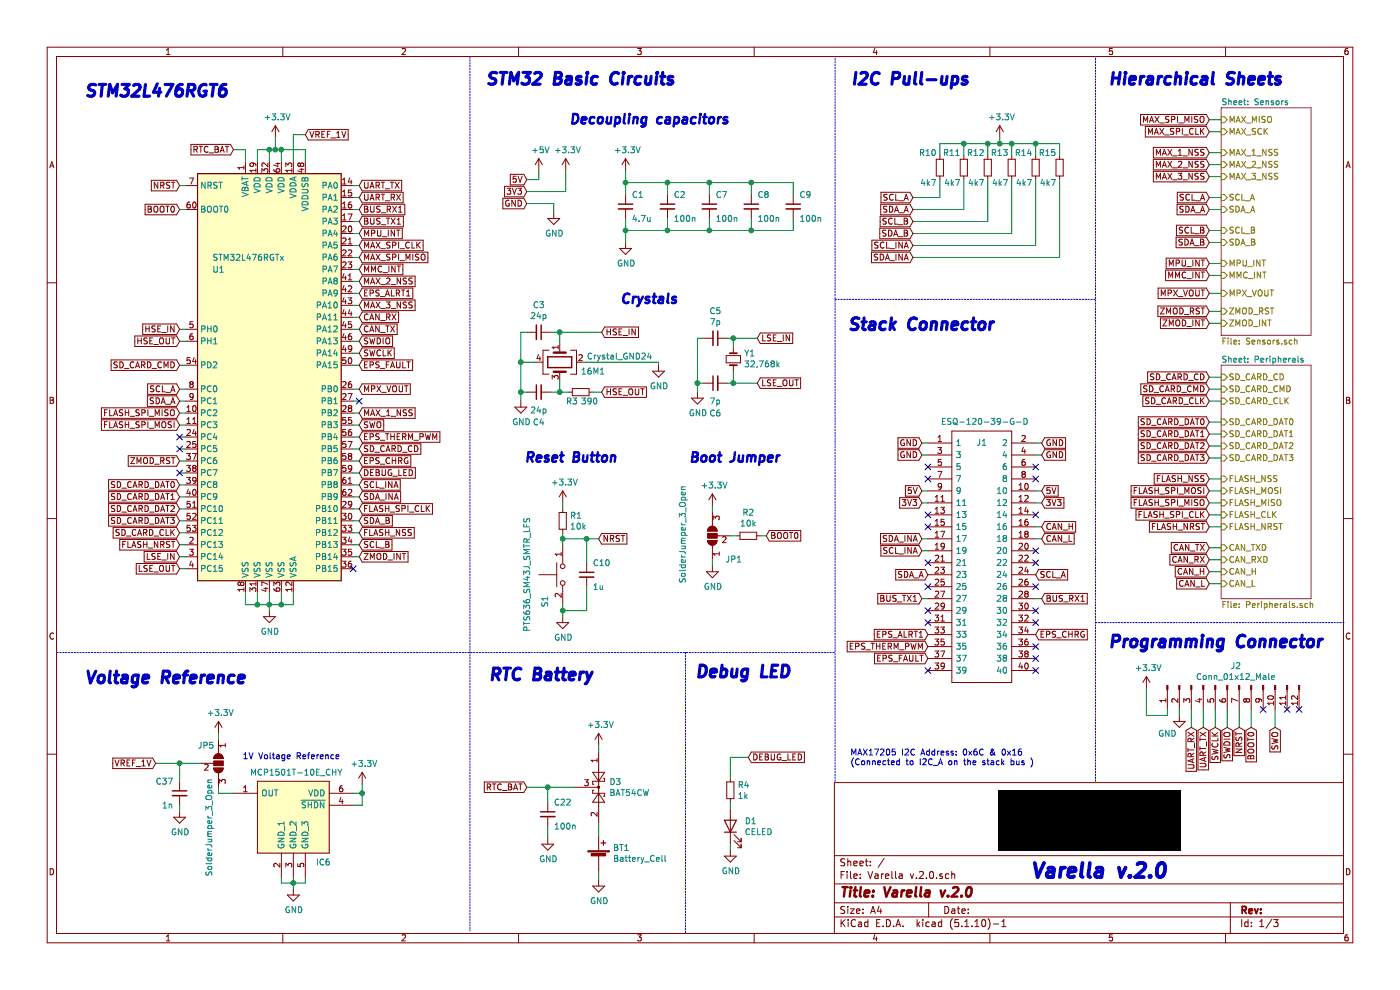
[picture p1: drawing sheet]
EESchema Schematic File Version 4
EELAYER 30 0
EELAYER END
$Descr A4 11693 8268
encoding utf-8
Sheet 1 3
Title "Varella v.2.0"
Date ""
Rev ""
Comp ""
Comment1 ""
Comment2 ""
Comment3 ""
Comment4 ""
$EndDescr
Text GLabel 8700 3700 2    50   Input ~ 0
GND
Text GLabel 8700 3800 2    50   Input ~ 0
GND
Text GLabel 8700 5000 2    50   Input ~ 0
BUS_RX1
Text GLabel 8700 4500 2    50   Input ~ 0
CAN_L
Text GLabel 8700 4400 2    50   Input ~ 0
CAN_H
Text GLabel 8700 4200 2    50   Input ~ 0
3V3
Text GLabel 8700 4100 2    50   Input ~ 0
5V
Wire Wire Line
	8650 3700 8700 3700
Wire Wire Line
	8650 3800 8700 3800
Wire Wire Line
	8650 4100 8700 4100
Wire Wire Line
	8650 4200 8700 4200
Wire Wire Line
	8650 4400 8700 4400
Wire Wire Line
	8650 4500 8700 4500
Wire Wire Line
	8650 5000 8700 5000
$Comp
L archive:MCU_ST_STM32L4_STM32L476RGTx U1
U 1 1
P 2250 3150
F 0 "U1" H 1825 4050 50  0000 C CNN
F 1 "STM32L476RGTx" H 2075 4150 50  0000 C CNN
F 2 "Package_QFP:LQFP-64_10x10mm_P0.5mm" H 1650 1450 50  0001 R CNN
F 3 "http://www.st.com/st-web-ui/static/active/en/resource/technical/document/datasheet/DM00108832.pdf" H 2250 3150 50  0001 C CNN
	1    2250 3150
	1    0    0    -1  
$EndComp
$Comp
L archive:power_+3.3V #PWR0101
U 1 1
P 2300 1150
F 0 "#PWR0101" H 2300 1000 50  0001 C CNN
F 1 "+3.3V" H 2315 1323 50  0000 C CNN
F 2 "" H 2300 1150 50  0001 C CNN
F 3 "" H 2300 1150 50  0001 C CNN
	1    2300 1150
	1    0    0    -1  
$EndComp
$Comp
L archive:power_GND #PWR0102
U 1 1
P 2250 5100
F 0 "#PWR0102" H 2250 4850 50  0001 C CNN
F 1 "GND" H 2255 4927 50  0000 C CNN
F 2 "" H 2250 5100 50  0001 C CNN
F 3 "" H 2250 5100 50  0001 C CNN
	1    2250 5100
	1    0    0    -1  
$EndComp
Wire Wire Line
	2250 5100 2250 5050
Wire Wire Line
	2150 4950 2150 5050
Wire Wire Line
	2150 5050 2250 5050
Connection ~ 2250 5050
Wire Wire Line
	2250 5050 2250 4950
Wire Wire Line
	2250 5050 2350 5050
Wire Wire Line
	2350 5050 2350 4950
Wire Wire Line
	2350 5050 2450 5050
Wire Wire Line
	2450 5050 2450 4950
Connection ~ 2350 5050
Wire Wire Line
	2150 5050 2050 5050
Wire Wire Line
	2050 5050 2050 4950
Connection ~ 2150 5050
$Comp
L archive:Device_C_Small C2
U 1 1
P 5575 1725
F 0 "C2" H 5625 1825 50  0000 L CNN
F 1 "100n" H 5625 1625 50  0000 L CNN
F 2 "Capacitor_SMD:C_0805_2012Metric" H 5575 1725 50  0001 C CNN
F 3 "~" H 5575 1725 50  0001 C CNN
	1    5575 1725
	1    0    0    -1  
$EndComp
$Comp
L archive:Device_C_Small C7
U 1 1
P 5925 1725
F 0 "C7" H 5975 1825 50  0000 L CNN
F 1 "100n" H 5975 1625 50  0000 L CNN
F 2 "Capacitor_SMD:C_0805_2012Metric" H 5925 1725 50  0001 C CNN
F 3 "~" H 5925 1725 50  0001 C CNN
	1    5925 1725
	1    0    0    -1  
$EndComp
$Comp
L archive:Device_C_Small C8
U 1 1
P 6275 1725
F 0 "C8" H 6325 1825 50  0000 L CNN
F 1 "100n" H 6325 1625 50  0000 L CNN
F 2 "Capacitor_SMD:C_0603_1608Metric" H 6275 1725 50  0001 C CNN
F 3 "~" H 6275 1725 50  0001 C CNN
	1    6275 1725
	1    0    0    -1  
$EndComp
$Comp
L archive:Device_C_Small C9
U 1 1
P 6625 1725
F 0 "C9" H 6675 1825 50  0000 L CNN
F 1 "100n" H 6675 1625 50  0000 L CNN
F 2 "Capacitor_SMD:C_0603_1608Metric" H 6625 1725 50  0001 C CNN
F 3 "~" H 6625 1725 50  0001 C CNN
	1    6625 1725
	1    0    0    -1  
$EndComp
$Comp
L archive:Device_C_Small C1
U 1 1
P 5225 1725
F 0 "C1" H 5275 1825 50  0000 L CNN
F 1 "4.7u" H 5275 1625 50  0000 L CNN
F 2 "Capacitor_SMD:C_0805_2012Metric" H 5225 1725 50  0001 C CNN
F 3 "~" H 5225 1725 50  0001 C CNN
	1    5225 1725
	1    0    0    -1  
$EndComp
Wire Wire Line
	5225 1625 5225 1525
Wire Wire Line
	5225 1525 5575 1525
Wire Wire Line
	6625 1525 6625 1625
Wire Wire Line
	6275 1625 6275 1525
Connection ~ 6275 1525
Wire Wire Line
	6275 1525 6625 1525
Wire Wire Line
	5925 1625 5925 1525
Connection ~ 5925 1525
Wire Wire Line
	5925 1525 6275 1525
Wire Wire Line
	5575 1625 5575 1525
Connection ~ 5575 1525
Wire Wire Line
	5575 1525 5925 1525
Wire Wire Line
	5225 1825 5225 1925
Wire Wire Line
	5225 1925 5575 1925
Wire Wire Line
	6625 1925 6625 1825
Wire Wire Line
	6275 1825 6275 1925
Connection ~ 6275 1925
Wire Wire Line
	6275 1925 6625 1925
Wire Wire Line
	5925 1825 5925 1925
Connection ~ 5925 1925
Wire Wire Line
	5925 1925 6275 1925
Wire Wire Line
	5575 1825 5575 1925
Connection ~ 5575 1925
Wire Wire Line
	5575 1925 5925 1925
$Comp
L archive:power_+3.3V #PWR0103
U 1 1
P 5225 1425
F 0 "#PWR0103" H 5225 1275 50  0001 C CNN
F 1 "+3.3V" H 5240 1598 50  0000 C CNN
F 2 "" H 5225 1425 50  0001 C CNN
F 3 "" H 5225 1425 50  0001 C CNN
	1    5225 1425
	1    0    0    -1  
$EndComp
Wire Wire Line
	5225 1425 5225 1525
Connection ~ 5225 1525
$Comp
L archive:power_GND #PWR0104
U 1 1
P 5225 2025
F 0 "#PWR0104" H 5225 1775 50  0001 C CNN
F 1 "GND" H 5230 1852 50  0000 C CNN
F 2 "" H 5225 2025 50  0001 C CNN
F 3 "" H 5225 2025 50  0001 C CNN
	1    5225 2025
	1    0    0    -1  
$EndComp
Wire Wire Line
	5225 2025 5225 1925
Connection ~ 5225 1925
$Comp
L archive:Device_R_Small R2
U 1 1
P 6250 4475
F 0 "R2" V 6054 4475 50  0000 C CNN
F 1 "10k" V 6145 4475 50  0000 C CNN
F 2 "Resistor_SMD:R_0805_2012Metric" H 6250 4475 50  0001 C CNN
F 3 "~" H 6250 4475 50  0001 C CNN
	1    6250 4475
	0    1    1    0   
$EndComp
Text GLabel 1500 1750 0    50   Input ~ 0
BOOT0
Wire Wire Line
	1500 1750 1550 1750
Text GLabel 6400 4475 2    50   Input ~ 0
BOOT0
Wire Wire Line
	6400 4475 6350 4475
$Comp
L archive:Jumper_SolderJumper_3_Open JP1
U 1 1
P 5950 4475
F 0 "JP1" V 5750 4225 50  0000 L CNN
F 1 "SolderJumper_3_Open" H 5550 4725 50  0000 L CNN
F 2 "Jumper:SolderJumper-3_P1.3mm_Open_RoundedPad1.0x1.5mm_NumberLabels" H 5950 4475 50  0001 C CNN
F 3 "~" H 5950 4475 50  0001 C CNN
	1    5950 4475
	0    -1   -1   0   
$EndComp
Wire Wire Line
	6100 4475 6150 4475
$Comp
L archive:power_+3.3V #PWR0105
U 1 1
P 5950 4225
F 0 "#PWR0105" H 5950 4075 50  0001 C CNN
F 1 "+3.3V" H 5965 4398 50  0000 C CNN
F 2 "" H 5950 4225 50  0001 C CNN
F 3 "" H 5950 4225 50  0001 C CNN
	1    5950 4225
	1    0    0    -1  
$EndComp
Wire Wire Line
	5950 4225 5950 4275
$Comp
L archive:power_GND #PWR0106
U 1 1
P 5950 4725
F 0 "#PWR0106" H 5950 4475 50  0001 C CNN
F 1 "GND" H 5955 4552 50  0000 C CNN
F 2 "" H 5950 4725 50  0001 C CNN
F 3 "" H 5950 4725 50  0001 C CNN
	1    5950 4725
	1    0    0    -1  
$EndComp
Wire Wire Line
	5950 4725 5950 4675
$Comp
L archive:Device_Crystal_GND24 16M1
U 1 1
P 4675 3025
F 0 "16M1" V 4750 3200 50  0000 L CNN
F 1 "Crystal_GND24" V 4625 3250 50  0000 L CNN
F 2 "Zenith_Homemade_Components:Crystal_SMD_5032-4Pin_5.0x3.2mm_Hand_Soldering" H 4675 3025 50  0001 C CNN
F 3 "~" H 4675 3025 50  0001 C CNN
	1    4675 3025
	0    1    1    0   
$EndComp
$Comp
L archive:power_GND #PWR0107
U 1 1
P 5500 3050
F 0 "#PWR0107" H 5500 2800 50  0001 C CNN
F 1 "GND" H 5505 2877 50  0000 C CNN
F 2 "" H 5500 3050 50  0001 C CNN
F 3 "" H 5500 3050 50  0001 C CNN
	1    5500 3050
	1    0    0    -1  
$EndComp
$Comp
L archive:power_GND #PWR0108
U 1 1
P 4350 3350
F 0 "#PWR0108" H 4350 3100 50  0001 C CNN
F 1 "GND" H 4355 3177 50  0000 C CNN
F 2 "" H 4350 3350 50  0001 C CNN
F 3 "" H 4350 3350 50  0001 C CNN
	1    4350 3350
	1    0    0    -1  
$EndComp
Wire Wire Line
	4350 3350 4350 3275
Wire Wire Line
	4350 3025 4475 3025
Wire Wire Line
	4875 3025 5500 3025
Wire Wire Line
	5500 3025 5500 3050
$Comp
L archive:Device_C_Small C3
U 1 1
P 4500 2775
F 0 "C3" V 4271 2775 50  0000 C CNN
F 1 "24p" V 4362 2775 50  0000 C CNN
F 2 "Capacitor_SMD:C_0805_2012Metric" H 4500 2775 50  0001 C CNN
F 3 "~" H 4500 2775 50  0001 C CNN
	1    4500 2775
	0    1    1    0   
$EndComp
Wire Wire Line
	4400 2775 4350 2775
Wire Wire Line
	4350 2775 4350 3025
Connection ~ 4350 3025
Wire Wire Line
	4600 2775 4675 2775
Wire Wire Line
	4675 2775 4675 2875
$Comp
L archive:Device_C_Small C4
U 1 1
P 4500 3275
F 0 "C4" V 4750 3275 50  0000 C CNN
F 1 "24p" V 4650 3275 50  0000 C CNN
F 2 "Capacitor_SMD:C_0805_2012Metric" H 4500 3275 50  0001 C CNN
F 3 "~" H 4500 3275 50  0001 C CNN
	1    4500 3275
	0    -1   1    0   
$EndComp
Wire Wire Line
	4400 3275 4350 3275
Connection ~ 4350 3275
Wire Wire Line
	4350 3275 4350 3025
Wire Wire Line
	4600 3275 4675 3275
Wire Wire Line
	4675 3275 4675 3175
Text GLabel 5025 2775 2    50   Input ~ 0
HSE_IN
Wire Wire Line
	5025 2775 4675 2775
Connection ~ 4675 2775
Text GLabel 5025 3275 2    50   Input ~ 0
HSE_OUT
Text GLabel 1500 2750 0    50   Input ~ 0
HSE_IN
Text GLabel 1500 2850 0    50   Input ~ 0
HSE_OUT
Wire Wire Line
	1500 2750 1550 2750
Wire Wire Line
	1550 2850 1500 2850
$Comp
L archive:power_GND #PWR0110
U 1 1
P 5825 3275
F 0 "#PWR0110" H 5825 3025 50  0001 C CNN
F 1 "GND" H 5830 3102 50  0000 C CNN
F 2 "" H 5825 3275 50  0001 C CNN
F 3 "" H 5825 3275 50  0001 C CNN
	1    5825 3275
	1    0    0    -1  
$EndComp
Wire Wire Line
	5825 3275 5825 3200
$Comp
L archive:Device_C_Small C5
U 1 1
P 5975 2825
F 0 "C5" V 5746 2825 50  0000 C CNN
F 1 "7p" V 5837 2825 50  0000 C CNN
F 2 "Capacitor_SMD:C_0805_2012Metric" H 5975 2825 50  0001 C CNN
F 3 "~" H 5975 2825 50  0001 C CNN
	1    5975 2825
	0    1    1    0   
$EndComp
$Comp
L archive:Device_C_Small C6
U 1 1
P 5975 3200
F 0 "C6" V 6225 3200 50  0000 C CNN
F 1 "7p" V 6125 3200 50  0000 C CNN
F 2 "Capacitor_SMD:C_0805_2012Metric" H 5975 3200 50  0001 C CNN
F 3 "~" H 5975 3200 50  0001 C CNN
	1    5975 3200
	0    -1   1    0   
$EndComp
Wire Wire Line
	5875 3200 5825 3200
Connection ~ 5825 3200
Text GLabel 6325 2825 2    50   Input ~ 0
LSE_IN
Text GLabel 6325 3200 2    50   Input ~ 0
LSE_OUT
Text GLabel 1500 4650 0    50   Input ~ 0
LSE_IN
Text GLabel 1500 4750 0    50   Input ~ 0
LSE_OUT
Wire Wire Line
	1500 4750 1550 4750
Wire Wire Line
	1550 4650 1500 4650
$Comp
L archive:power_+3.3V #PWR0111
U 1 1
P 9575 5750
F 0 "#PWR0111" H 9575 5600 50  0001 C CNN
F 1 "+3.3V" H 9590 5923 50  0000 C CNN
F 2 "" H 9575 5750 50  0001 C CNN
F 3 "" H 9575 5750 50  0001 C CNN
	1    9575 5750
	1    0    0    -1  
$EndComp
Wire Wire Line
	9575 5750 9575 5975
Wire Wire Line
	9575 5975 9750 5975
Wire Wire Line
	9750 5975 9750 5925
$Comp
L archive:power_GND #PWR0112
U 1 1
P 9850 5975
F 0 "#PWR0112" H 9850 5725 50  0001 C CNN
F 1 "GND" H 9750 5825 50  0000 C CNN
F 2 "" H 9850 5975 50  0001 C CNN
F 3 "" H 9850 5975 50  0001 C CNN
	1    9850 5975
	1    0    0    -1  
$EndComp
Wire Wire Line
	9850 5975 9850 5925
Text GLabel 9950 6075 3    50   Input ~ 0
UART_RX
Wire Wire Line
	9950 6075 9950 5925
Text GLabel 10050 6075 3    50   Input ~ 0
UART_TX
Text GLabel 10150 6075 3    50   Input ~ 0
SWCLK
Text GLabel 10250 6075 3    50   Input ~ 0
SWDIO
Wire Wire Line
	10050 6075 10050 5925
Text GLabel 10350 6075 3    50   Input ~ 0
NRST
Text GLabel 10450 6075 3    50   Input ~ 0
BOOT0
Wire Wire Line
	10150 6075 10150 5925
Wire Wire Line
	10250 5925 10250 6075
Wire Wire Line
	10350 6075 10350 5925
Wire Wire Line
	10450 5925 10450 6075
Text GLabel 10650 6075 3    50   Input ~ 0
SWO
Wire Wire Line
	10650 6075 10650 5925
$Comp
L archive:power_GND #PWR0113
U 1 1
P 4700 5150
F 0 "#PWR0113" H 4700 4900 50  0001 C CNN
F 1 "GND" H 4705 4977 50  0000 C CNN
F 2 "" H 4700 5150 50  0001 C CNN
F 3 "" H 4700 5150 50  0001 C CNN
	1    4700 5150
	1    0    0    -1  
$EndComp
$Comp
L archive:Device_R_Small R1
U 1 1
P 4700 4350
F 0 "R1" H 4759 4396 50  0000 L CNN
F 1 "10k" H 4759 4305 50  0000 L CNN
F 2 "Resistor_SMD:R_0805_2012Metric" H 4700 4350 50  0001 C CNN
F 3 "~" H 4700 4350 50  0001 C CNN
	1    4700 4350
	1    0    0    -1  
$EndComp
$Comp
L archive:power_+3.3V #PWR0114
U 1 1
P 4700 4200
F 0 "#PWR0114" H 4700 4050 50  0001 C CNN
F 1 "+3.3V" H 4715 4373 50  0000 C CNN
F 2 "" H 4700 4200 50  0001 C CNN
F 3 "" H 4700 4200 50  0001 C CNN
	1    4700 4200
	1    0    0    -1  
$EndComp
Wire Wire Line
	4700 4200 4700 4250
Wire Wire Line
	4700 4450 4700 4500
$Comp
L archive:Device_C_Small C10
U 1 1
P 4900 4800
F 0 "C10" H 4950 4900 50  0000 L CNN
F 1 "1u" H 4950 4700 50  0000 L CNN
F 2 "Capacitor_SMD:C_0805_2012Metric" H 4900 4800 50  0001 C CNN
F 3 "~" H 4900 4800 50  0001 C CNN
	1    4900 4800
	1    0    0    -1  
$EndComp
Wire Wire Line
	4900 4700 4900 4500
Wire Wire Line
	4900 4500 4700 4500
Connection ~ 4700 4500
Wire Wire Line
	4700 4500 4700 4550
Wire Wire Line
	4900 4900 4900 5100
Text GLabel 1500 1550 0    50   Input ~ 0
NRST
Wire Wire Line
	1500 1550 1550 1550
Text GLabel 5000 4500 2    50   Input ~ 0
NRST
Wire Wire Line
	5000 4500 4900 4500
Connection ~ 4900 4500
Wire Wire Line
	4900 5100 4700 5100
Wire Wire Line
	4700 5100 4700 5150
Wire Wire Line
	1500 3450 1550 3450
Wire Wire Line
	1550 3550 1500 3550
Wire Wire Line
	3000 4250 2950 4250
Text GLabel 1500 3450 0    50   Input ~ 0
FLASH_SPI_MISO
Wire Wire Line
	3000 2150 2950 2150
Text GLabel 1500 3550 0    50   Input ~ 0
FLASH_SPI_MOSI
Wire Wire Line
	3000 2250 2950 2250
Text GLabel 3000 4250 2    50   Input ~ 0
FLASH_SPI_CLK
Wire Wire Line
	3000 2050 2950 2050
Wire Wire Line
	3000 1950 2950 1950
Text GLabel 3000 2750 2    50   Input ~ 0
CAN_TX
Text GLabel 3000 2650 2    50   Input ~ 0
CAN_RX
Wire Wire Line
	3000 2650 2950 2650
Wire Wire Line
	2950 2750 3000 2750
Text GLabel 10100 3150 0    50   Input ~ 0
SD_CARD_CD
Text GLabel 10100 3250 0    50   Input ~ 0
SD_CARD_CMD
Text GLabel 10100 3350 0    50   Input ~ 0
SD_CARD_CLK
Text GLabel 10100 3525 0    50   Input ~ 0
SD_CARD_DAT0
Text GLabel 10100 3625 0    50   Input ~ 0
SD_CARD_DAT1
Text GLabel 10100 3725 0    50   Input ~ 0
SD_CARD_DAT2
Text GLabel 10100 3825 0    50   Input ~ 0
SD_CARD_DAT3
Wire Wire Line
	10200 3150 10100 3150
Wire Wire Line
	10200 3250 10100 3250
Wire Wire Line
	10200 3525 10100 3525
Wire Wire Line
	10200 3350 10100 3350
Wire Wire Line
	10200 3625 10100 3625
Wire Wire Line
	10200 3725 10100 3725
Wire Wire Line
	10200 3825 10100 3825
Text GLabel 1500 4050 0    50   Input ~ 0
SD_CARD_DAT0
Text GLabel 1500 4150 0    50   Input ~ 0
SD_CARD_DAT1
Text GLabel 1500 4250 0    50   Input ~ 0
SD_CARD_DAT2
Text GLabel 1500 4350 0    50   Input ~ 0
SD_CARD_DAT3
Wire Wire Line
	1500 4050 1550 4050
Wire Wire Line
	1500 4150 1550 4150
Wire Wire Line
	1500 4250 1550 4250
Wire Wire Line
	1500 4350 1550 4350
Text GLabel 1500 3050 0    50   Input ~ 0
SD_CARD_CMD
Text GLabel 1500 4450 0    50   Input ~ 0
SD_CARD_CLK
Wire Wire Line
	1500 4450 1550 4450
Wire Wire Line
	1500 3050 1550 3050
$Comp
L archive:Device_LED D1
U 1 1
P 6100 6900
F 0 "D1" V 6139 6782 50  0000 R CNN
F 1 "CELED" V 6048 6782 50  0000 R CNN
F 2 "LED_SMD:LED_0805_2012Metric" H 6100 6900 50  0001 C CNN
F 3 "~" H 6100 6900 50  0001 C CNN
	1    6100 6900
	0    -1   -1   0   
$EndComp
$Comp
L archive:power_GND #PWR0109
U 1 1
P 6100 7100
F 0 "#PWR0109" H 6100 6850 50  0001 C CNN
F 1 "GND" H 6105 6927 50  0000 C CNN
F 2 "" H 6100 7100 50  0001 C CNN
F 3 "" H 6100 7100 50  0001 C CNN
	1    6100 7100
	1    0    0    -1  
$EndComp
Wire Wire Line
	6100 7050 6100 7100
$Comp
L archive:Device_R_Small R4
U 1 1
P 6100 6600
F 0 "R4" H 6159 6646 50  0000 L CNN
F 1 "1k" H 6159 6555 50  0000 L CNN
F 2 "Resistor_SMD:R_0805_2012Metric" H 6100 6600 50  0001 C CNN
F 3 "~" H 6100 6600 50  0001 C CNN
	1    6100 6600
	1    0    0    -1  
$EndComp
Wire Wire Line
	6100 6700 6100 6750
Text GLabel 6250 6325 2    50   Input ~ 0
DEBUG_LED
Wire Wire Line
	3000 1850 2950 1850
Wire Wire Line
	3000 1750 2950 1750
Wire Wire Line
	1500 3750 1550 3750
Wire Wire Line
	1500 3650 1550 3650
Text GLabel 3000 1850 2    50   Input ~ 0
BUS_TX1
Text GLabel 3000 1750 2    50   Input ~ 0
BUS_RX1
Wire Wire Line
	3000 2450 2950 2450
Wire Wire Line
	2950 2550 3000 2550
Wire Wire Line
	2050 1250 2050 1350
Wire Wire Line
	2150 1350 2150 1250
Wire Wire Line
	2150 1250 2250 1250
Connection ~ 2250 1250
Wire Wire Line
	2250 1250 2250 1350
Wire Wire Line
	2350 1250 2350 1350
Connection ~ 2350 1250
Wire Wire Line
	2550 1250 2550 1350
Wire Wire Line
	2250 1250 2300 1250
Wire Wire Line
	2300 1150 2300 1250
Connection ~ 2300 1250
Wire Wire Line
	2300 1250 2350 1250
Text GLabel 4400 1600 0    50   Input ~ 0
3V3
Text GLabel 4400 1500 0    50   Input ~ 0
5V
Text GLabel 4400 1700 0    50   Input ~ 0
GND
$Comp
L archive:power_+5V #PWR0116
U 1 1
P 4500 1425
F 0 "#PWR0116" H 4500 1275 50  0001 C CNN
F 1 "+5V" H 4515 1598 50  0000 C CNN
F 2 "" H 4500 1425 50  0001 C CNN
F 3 "" H 4500 1425 50  0001 C CNN
	1    4500 1425
	1    0    0    -1  
$EndComp
$Comp
L archive:power_+3.3V #PWR0117
U 1 1
P 4725 1425
F 0 "#PWR0117" H 4725 1275 50  0001 C CNN
F 1 "+3.3V" H 4740 1598 50  0000 C CNN
F 2 "" H 4725 1425 50  0001 C CNN
F 3 "" H 4725 1425 50  0001 C CNN
	1    4725 1425
	1    0    0    -1  
$EndComp
$Comp
L archive:power_GND #PWR0118
U 1 1
P 4625 1775
F 0 "#PWR0118" H 4625 1525 50  0001 C CNN
F 1 "GND" H 4630 1602 50  0000 C CNN
F 2 "" H 4625 1775 50  0001 C CNN
F 3 "" H 4625 1775 50  0001 C CNN
	1    4625 1775
	1    0    0    -1  
$EndComp
Wire Wire Line
	4625 1775 4625 1700
Wire Wire Line
	4625 1700 4400 1700
Wire Wire Line
	4400 1500 4500 1500
Wire Wire Line
	4500 1500 4500 1425
Wire Wire Line
	4400 1600 4725 1600
Wire Wire Line
	4725 1600 4725 1425
Wire Wire Line
	3000 1550 2950 1550
Wire Wire Line
	2950 1650 3000 1650
Wire Wire Line
	10100 4100 10200 4100
Wire Wire Line
	10100 4200 10200 4200
Wire Wire Line
	10100 4300 10200 4300
Text GLabel 10100 4000 0    50   Input ~ 0
FLASH_NSS
Wire Wire Line
	10100 4000 10200 4000
Text GLabel 10100 4400 0    50   Input ~ 0
FLASH_NRST
Wire Wire Line
	10200 4400 10100 4400
Text GLabel 3000 2950 2    50   Input ~ 0
SWCLK
Wire Wire Line
	3000 2950 2950 2950
Text GLabel 3000 2850 2    50   Input ~ 0
SWDIO
Wire Wire Line
	3000 2850 2950 2850
Text GLabel 3000 3750 2    50   Input ~ 0
SD_CARD_CD
Text GLabel 3000 4450 2    50   Input ~ 0
FLASH_NSS
Text GLabel 1500 4550 0    50   Input ~ 0
FLASH_NRST
Wire Wire Line
	3000 4450 2950 4450
Wire Wire Line
	3000 4350 2950 4350
Wire Wire Line
	2950 3750 3000 3750
Wire Wire Line
	2950 3850 3000 3850
Wire Wire Line
	2950 3950 3000 3950
Wire Wire Line
	2950 4050 3000 4050
Wire Wire Line
	2950 4150 3000 4150
Wire Wire Line
	1500 4550 1550 4550
Wire Wire Line
	1500 3350 1550 3350
Wire Wire Line
	1500 3250 1550 3250
Wire Wire Line
	2950 4550 3000 4550
Wire Wire Line
	2950 4650 3000 4650
Wire Wire Line
	2950 3250 3000 3250
Wire Wire Line
	2950 3350 3000 3350
Wire Wire Line
	2950 3450 3000 3450
Wire Wire Line
	2950 3050 3000 3050
Wire Wire Line
	1500 3850 1550 3850
Wire Wire Line
	1500 3950 1550 3950
Text GLabel 3000 3550 2    50   Input ~ 0
SWO
Wire Wire Line
	3000 3550 2950 3550
Wire Wire Line
	3000 3650 2950 3650
Wire Wire Line
	3000 2350 2950 2350
$Comp
L archive:Device_R_Small R3
U 1 1
P 4850 3275
F 0 "R3" V 4925 3150 50  0000 L CNN
F 1 "390" V 4925 3275 50  0000 L CNN
F 2 "Resistor_SMD:R_0805_2012Metric" H 4850 3275 50  0001 C CNN
F 3 "~" H 4850 3275 50  0001 C CNN
	1    4850 3275
	0    1    1    0   
$EndComp
Wire Wire Line
	4950 3275 5025 3275
Wire Wire Line
	4750 3275 4675 3275
Connection ~ 4675 3275
Text GLabel 10100 4200 0    50   Input ~ 0
FLASH_SPI_MISO
Text GLabel 10100 4100 0    50   Input ~ 0
FLASH_SPI_MOSI
Text GLabel 10100 4300 0    50   Input ~ 0
FLASH_SPI_CLK
Text GLabel 3000 3950 2    50   Input ~ 0
DEBUG_LED
Wire Wire Line
	6075 2825 6125 2825
Wire Wire Line
	6075 3200 6125 3200
$Comp
L archive:Device_Crystal_Small Y1
U 1 1
P 6125 3000
F 0 "Y1" V 6171 2912 50  0000 R CNN
F 1 "32,768k" V 6080 2912 50  0000 R CNN
F 2 "Crystal:Crystal_SMD_3215-2Pin_3.2x1.5mm" H 6125 3000 50  0001 C CNN
F 3 "~" H 6125 3000 50  0001 C CNN
	1    6125 3000
	0    -1   -1   0   
$EndComp
Wire Wire Line
	6125 2900 6125 2825
Connection ~ 6125 2825
Wire Wire Line
	6125 2825 6325 2825
Wire Wire Line
	6125 3100 6125 3200
Connection ~ 6125 3200
Wire Wire Line
	6125 3200 6325 3200
Wire Wire Line
	6100 6500 6100 6325
Wire Wire Line
	6100 6325 6250 6325
Wire Notes Line
	9150 6525 9150 475 
Wire Notes Line
	6975 6525 6975 475 
Wire Notes Line
	6975 2500 9150 2500
Text Notes 9250 5425 0    98   Italic 20
Programming Connector
Text Notes 7075 2775 0    98   Italic 20
Stack Connector
Text Notes 9250 725  0    98   Italic 20
Hierarchical Sheets
Text Notes 8600 7350 0    118  Italic 24
Varella v.2.0
Text Notes 700  825  0    98   Italic 20
STM32L476RGT6
Wire Wire Line
	7700 5000 7750 5000
Wire Wire Line
	7700 4600 7750 4600
Wire Wire Line
	7700 4500 7750 4500
Wire Wire Line
	7700 4200 7750 4200
Wire Wire Line
	7700 4100 7750 4100
Wire Wire Line
	7700 3800 7750 3800
Wire Wire Line
	7700 3700 7750 3700
Text GLabel 7700 5000 0    50   Input ~ 0
BUS_TX1
Text GLabel 7700 4200 0    50   Input ~ 0
3V3
Text GLabel 7700 4100 0    50   Input ~ 0
5V
Text GLabel 7700 3800 0    50   Input ~ 0
GND
Text GLabel 7700 3700 0    50   Input ~ 0
GND
$Comp
L archive:SamacSys_Parts_ESQ-120-39-G-D J1
U 1 1
P 7750 5600
F 0 "J1" H 8200 3700 50  0000 C CNN
F 1 "ESQ-120-39-G-D" H 8225 3525 50  0000 C CNN
F 2 "SamacSys_Parts:ESQ-120-Y-X-D" H 8500 5700 50  0001 L CNN
F 3 "http://suddendocs.samtec.com/prints/esq-1xx-xx-x-x-xxx-xx-x-xx-mkt.pdf" H 8500 5600 50  0001 L CNN
F 4 "40 Position, Elevated Socket Strip, 0.100&quot; Pitch" H 8500 5500 50  0001 L CNN "Description"
F 5 "" H 8500 5400 50  0001 L CNN "Height"
F 6 "200-ESQ12039GD" H 8500 5300 50  0001 L CNN "Mouser Part Number"
F 7 "https://www.mouser.co.uk/ProductDetail/Samtec/ESQ-120-39-G-D?qs=FESYatJ8odKQoQHulXlnvA%3D%3D" H 8500 5200 50  0001 L CNN "Mouser Price/Stock"
F 8 "SAMTEC" H 8500 5100 50  0001 L CNN "Manufacturer_Name"
F 9 "ESQ-120-39-G-D" H 8500 5000 50  0001 L CNN "Manufacturer_Part_Number"
	1    7750 5600
	1    0    0    1   
$EndComp
NoConn ~ 10550 5925
NoConn ~ 7750 4000
NoConn ~ 7750 4300
NoConn ~ 7750 4400
NoConn ~ 8650 4000
NoConn ~ 8650 4300
NoConn ~ 8650 4600
NoConn ~ 8650 4700
NoConn ~ 8650 5100
NoConn ~ 8650 5200
NoConn ~ 8650 5400
NoConn ~ 8650 5500
NoConn ~ 8650 5600
NoConn ~ 7750 5600
NoConn ~ 7750 5200
NoConn ~ 7750 5100
NoConn ~ 7750 4700
Text GLabel 10100 4575 0    50   Input ~ 0
CAN_TX
Wire Wire Line
	10100 4575 10200 4575
Text GLabel 10100 4675 0    50   Input ~ 0
CAN_RX
Wire Wire Line
	10100 4675 10200 4675
Text GLabel 10100 4775 0    50   Input ~ 0
CAN_H
Wire Wire Line
	10100 4775 10200 4775
Text GLabel 10100 4875 0    50   Input ~ 0
CAN_L
Wire Wire Line
	10100 4875 10200 4875
$Comp
L archive:SamacSys_Parts_PTS636_SM43J_SMTR_LFS S1
U 1 1
P 4250 4800
F 0 "S1" V 4550 4575 50  0000 C CNN
F 1 "PTS636_SM43J_SMTR_LFS" V 4400 4800 50  0000 C CNN
F 2 "SamacSys_Parts:PTS636SM43JSMTRLFS" H 5000 4900 50  0001 L CNN
F 3 "https://componentsearchengine.com/Datasheets/1/PTS636 SM43J SMTR LFS.pdf" H 5000 4800 50  0001 L CNN
F 4 "Tactile Switches Tact 50mA 12VDC, 6.0x3.5, 4.3mm H, 180gf, J leads, No ground pin, Black Actuator" H 5000 4700 50  0001 L CNN "Description"
F 5 "4.3" H 5000 4600 50  0001 L CNN "Height"
F 6 "611-PTS636SM43JSMTRL" H 5000 4500 50  0001 L CNN "Mouser Part Number"
F 7 "https://www.mouser.co.uk/ProductDetail/CK/PTS636-SM43J-SMTR-LFS?qs=vLWxofP3U2wboJ6ciMafNg%3D%3D" H 5000 4400 50  0001 L CNN "Mouser Price/Stock"
F 8 "C & K COMPONENTS" H 5000 4300 50  0001 L CNN "Manufacturer_Name"
F 9 "PTS636 SM43J SMTR LFS" H 5000 4200 50  0001 L CNN "Manufacturer_Part_Number"
	1    4250 4800
	1    0    0    -1  
$EndComp
Wire Wire Line
	4700 5050 4700 5100
Connection ~ 4700 5100
Text GLabel 3000 1550 2    50   Input ~ 0
UART_TX
Text GLabel 3000 1650 2    50   Input ~ 0
UART_RX
$Comp
L archive:Connector_Conn_01x12_Male J2
U 1 1
P 10250 5725
F 0 "J2" V 10085 5653 50  0000 C CNN
F 1 "Conn_01x12_Male" V 10176 5653 50  0000 C CNN
F 2 "SamacSys_Parts:532611071" H 10250 5725 50  0001 C CNN
F 3 "~" H 10250 5725 50  0001 C CNN
	1    10250 5725
	0    -1   1    0   
$EndComp
NoConn ~ 10750 5925
NoConn ~ 10850 5925
$Sheet
S 10200 3050 750  1950
U 616CD593
F0 "Peripherals" 50
F1 "Peripherals.sch" 50
F2 "SD_CARD_DAT2" I L 10200 3725 50 
F3 "SD_CARD_DAT3" I L 10200 3825 50 
F4 "SD_CARD_CMD" I L 10200 3250 50 
F5 "SD_CARD_CLK" I L 10200 3350 50 
F6 "SD_CARD_DAT0" I L 10200 3525 50 
F7 "SD_CARD_DAT1" I L 10200 3625 50 
F8 "SD_CARD_CD" I L 10200 3150 50 
F9 "FLASH_NSS" I L 10200 4000 50 
F10 "FLASH_MISO" I L 10200 4200 50 
F11 "FLASH_MOSI" I L 10200 4100 50 
F12 "FLASH_CLK" I L 10200 4300 50 
F13 "FLASH_NRST" I L 10200 4400 50 
F14 "CAN_TXD" I L 10200 4575 50 
F15 "CAN_RXD" I L 10200 4675 50 
F16 "CAN_H" I L 10200 4775 50 
F17 "CAN_L" I L 10200 4875 50 
$EndSheet
$Sheet
S 10200 900  750  1900
U 616E7D0F
F0 "Sensors" 50
F1 "Sensors.sch" 50
F2 "MAX_SCK" I L 10200 1100 50 
F3 "MAX_MISO" I L 10200 1000 50 
F4 "MAX_1_NSS" I L 10200 1275 50 
F5 "MAX_2_NSS" I L 10200 1375 50 
F6 "MAX_3_NSS" I L 10200 1475 50 
F7 "SCL_A" I L 10200 1650 50 
F8 "SDA_A" I L 10200 1750 50 
F9 "SCL_B" I L 10200 1925 50 
F10 "SDA_B" I L 10200 2025 50 
F11 "MPU_INT" I L 10200 2200 50 
F12 "MPX_VOUT" I L 10200 2450 50 
F13 "MMC_INT" I L 10200 2300 50 
F14 "ZMOD_RST" I L 10200 2600 50 
F15 "ZMOD_INT" I L 10200 2700 50 
$EndSheet
Text GLabel 10100 1000 0    50   Input ~ 0
MAX_SPI_MISO
Text GLabel 10100 1100 0    50   Input ~ 0
MAX_SPI_CLK
Wire Wire Line
	10100 1000 10200 1000
Wire Wire Line
	10200 1100 10100 1100
Text GLabel 10100 1275 0    50   Input ~ 0
MAX_1_NSS
Text GLabel 10100 1375 0    50   Input ~ 0
MAX_2_NSS
Text GLabel 10100 1475 0    50   Input ~ 0
MAX_3_NSS
Wire Wire Line
	10100 1275 10200 1275
Wire Wire Line
	10200 1375 10100 1375
Wire Wire Line
	10100 1475 10200 1475
Text GLabel 10100 1650 0    50   Input ~ 0
SCL_A
Text GLabel 10100 1750 0    50   Input ~ 0
SDA_A
Wire Wire Line
	10100 1650 10200 1650
Wire Wire Line
	10100 1750 10200 1750
Text GLabel 10100 1925 0    50   Input ~ 0
SCL_B
Text GLabel 10100 2025 0    50   Input ~ 0
SDA_B
Wire Wire Line
	10100 1925 10200 1925
Wire Wire Line
	10100 2025 10200 2025
Text GLabel 10100 2200 0    50   Input ~ 0
MPU_INT
Text GLabel 10100 2300 0    50   Input ~ 0
MMC_INT
Text GLabel 10100 2450 0    50   Input ~ 0
MPX_VOUT
Wire Wire Line
	10100 2450 10200 2450
Wire Wire Line
	10100 2300 10200 2300
Wire Wire Line
	10100 2200 10200 2200
Text GLabel 7625 1650 0    50   Input ~ 0
SCL_A
Text GLabel 7625 1750 0    50   Input ~ 0
SDA_A
Text GLabel 7625 1850 0    50   Input ~ 0
SCL_B
Text GLabel 7625 1950 0    50   Input ~ 0
SDA_B
$Comp
L archive:Device_R_Small R15
U 1 1
P 8850 1400
F 0 "R15" H 8875 1525 50  0000 L CNN
F 1 "4k7" H 8875 1275 50  0000 L CNN
F 2 "Resistor_SMD:R_0805_2012Metric" H 8850 1400 50  0001 C CNN
F 3 "~" H 8850 1400 50  0001 C CNN
	1    8850 1400
	-1   0    0    -1  
$EndComp
Text GLabel 7625 2050 0    50   Input ~ 0
SCL_INA
Text GLabel 7625 2150 0    50   Input ~ 0
SDA_INA
$Comp
L archive:Device_R_Small R14
U 1 1
P 8650 1400
F 0 "R14" H 8675 1525 50  0000 L CNN
F 1 "4k7" H 8675 1275 50  0000 L CNN
F 2 "Resistor_SMD:R_0805_2012Metric" H 8650 1400 50  0001 C CNN
F 3 "~" H 8650 1400 50  0001 C CNN
	1    8650 1400
	-1   0    0    -1  
$EndComp
$Comp
L archive:Device_R_Small R13
U 1 1
P 8450 1400
F 0 "R13" H 8475 1525 50  0000 L CNN
F 1 "4k7" H 8475 1275 50  0000 L CNN
F 2 "Resistor_SMD:R_0805_2012Metric" H 8450 1400 50  0001 C CNN
F 3 "~" H 8450 1400 50  0001 C CNN
	1    8450 1400
	-1   0    0    -1  
$EndComp
$Comp
L archive:Device_R_Small R12
U 1 1
P 8250 1400
F 0 "R12" H 8275 1525 50  0000 L CNN
F 1 "4k7" H 8275 1275 50  0000 L CNN
F 2 "Resistor_SMD:R_0805_2012Metric" H 8250 1400 50  0001 C CNN
F 3 "~" H 8250 1400 50  0001 C CNN
	1    8250 1400
	-1   0    0    -1  
$EndComp
$Comp
L archive:Device_R_Small R11
U 1 1
P 8050 1400
F 0 "R11" H 8075 1525 50  0000 L CNN
F 1 "4k7" H 8075 1275 50  0000 L CNN
F 2 "Resistor_SMD:R_0805_2012Metric" H 8050 1400 50  0001 C CNN
F 3 "~" H 8050 1400 50  0001 C CNN
	1    8050 1400
	-1   0    0    -1  
$EndComp
$Comp
L archive:Device_R_Small R10
U 1 1
P 7850 1400
F 0 "R10" H 7875 1525 50  0000 L CNN
F 1 "4k7" H 7875 1275 50  0000 L CNN
F 2 "Resistor_SMD:R_0805_2012Metric" H 7850 1400 50  0001 C CNN
F 3 "~" H 7850 1400 50  0001 C CNN
	1    7850 1400
	-1   0    0    -1  
$EndComp
$Comp
L archive:power_+3.3V #PWR0139
U 1 1
P 8350 1150
F 0 "#PWR0139" H 8350 1000 50  0001 C CNN
F 1 "+3.3V" H 8365 1323 50  0000 C CNN
F 2 "" H 8350 1150 50  0001 C CNN
F 3 "" H 8350 1150 50  0001 C CNN
	1    8350 1150
	1    0    0    -1  
$EndComp
Wire Wire Line
	8850 1200 8650 1200
Wire Wire Line
	7850 1200 7850 1300
Wire Wire Line
	8050 1300 8050 1200
Connection ~ 8050 1200
Wire Wire Line
	8050 1200 7850 1200
Wire Wire Line
	8250 1300 8250 1200
Connection ~ 8250 1200
Wire Wire Line
	8250 1200 8050 1200
Wire Wire Line
	8450 1300 8450 1200
Connection ~ 8450 1200
Wire Wire Line
	8450 1200 8350 1200
Wire Wire Line
	8650 1300 8650 1200
Connection ~ 8650 1200
Wire Wire Line
	8650 1200 8450 1200
Wire Wire Line
	7625 1650 7850 1650
Wire Wire Line
	7850 1650 7850 1500
Wire Wire Line
	7625 1750 8050 1750
Wire Wire Line
	8050 1750 8050 1500
Wire Wire Line
	7625 1850 8250 1850
Wire Wire Line
	8250 1850 8250 1500
Wire Wire Line
	7625 1950 8450 1950
Wire Wire Line
	8450 1950 8450 1500
Wire Wire Line
	7625 2050 8650 2050
Wire Wire Line
	8650 2050 8650 1500
Wire Wire Line
	7625 2150 8850 2150
Wire Wire Line
	8850 2150 8850 1500
Wire Wire Line
	8350 1150 8350 1200
Connection ~ 8350 1200
Wire Wire Line
	8350 1200 8250 1200
Wire Wire Line
	8850 1200 8850 1300
Text Notes 7100 725  0    98   Italic 20
I2C Pull-ups
Wire Notes Line
	9150 5200 11225 5200
Text GLabel 3000 2150 2    50   Input ~ 0
MAX_SPI_MISO
Text GLabel 3000 2050 2    50   Input ~ 0
MAX_SPI_CLK
Text GLabel 3000 3450 2    50   Input ~ 0
MAX_1_NSS
Text GLabel 3000 2350 2    50   Input ~ 0
MAX_2_NSS
Text GLabel 3000 2550 2    50   Input ~ 0
MAX_3_NSS
Text GLabel 7700 4600 0    50   Input ~ 0
SCL_INA
Text GLabel 7700 4500 0    50   Input ~ 0
SDA_INA
NoConn ~ 7750 4900
NoConn ~ 8650 4900
Text GLabel 8650 4800 2    50   Input ~ 0
SCL_A
Text GLabel 7750 4800 0    50   Input ~ 0
SDA_A
Text GLabel 1500 3250 0    50   Input ~ 0
SCL_A
Text GLabel 1500 3350 0    50   Input ~ 0
SDA_A
Text GLabel 3000 4550 2    50   Input ~ 0
SCL_B
Text GLabel 3000 4350 2    50   Input ~ 0
SDA_B
Text GLabel 3000 4050 2    50   Input ~ 0
SCL_INA
Text GLabel 3000 4150 2    50   Input ~ 0
SDA_INA
Text GLabel 3000 1950 2    50   Input ~ 0
MPU_INT
Text GLabel 3000 2250 2    50   Input ~ 0
MMC_INT
Text GLabel 3000 3250 2    50   Input ~ 0
MPX_VOUT
NoConn ~ 3000 3350
NoConn ~ 1500 3750
NoConn ~ 1500 3950
NoConn ~ 8650 3900
NoConn ~ 7750 3900
Text Notes 7100 6400 0    50   ~ 0
MAX17205 I2C Address: 0x6C & 0x16\n(Connected to I2C_A on the stack bus )
Text GLabel 10100 2600 0    50   Input ~ 0
ZMOD_RST
Text GLabel 10100 2700 0    50   Input ~ 0
ZMOD_INT
Wire Wire Line
	10100 2600 10200 2600
Wire Wire Line
	10100 2700 10200 2700
Text GLabel 1500 3850 0    50   Input ~ 0
ZMOD_RST
Text GLabel 3000 4650 2    50   Input ~ 0
ZMOD_INT
NoConn ~ 2950 4750
NoConn ~ 1500 3650
Text GLabel 7750 5300 0    50   Input ~ 0
EPS_ALRT1
Text GLabel 7750 5400 0    50   Input ~ 0
EPS_THERM_PWM
Text GLabel 8650 5300 2    50   Input ~ 0
EPS_CHRG
Text GLabel 7750 5500 0    50   Input ~ 0
EPS_FAULT
Text GLabel 3000 3850 2    50   Input ~ 0
EPS_CHRG
Text GLabel 3000 3650 2    50   Input ~ 0
EPS_THERM_PWM
Text GLabel 3000 3050 2    50   Input ~ 0
EPS_FAULT
Text GLabel 3000 2450 2    50   Input ~ 0
EPS_ALRT1
$Comp
L Diode:BAT54CW D3
U 1 1
P 5000 6575
F 0 "D3" V 4954 6663 50  0000 L CNN
F 1 "BAT54CW" V 5045 6663 50  0000 L CNN
F 2 "Package_TO_SOT_SMD:SOT-323_SC-70" H 5075 6700 50  0001 L CNN
F 3 "https://assets.nexperia.com/documents/data-sheet/BAT54W_SER.pdf" H 4920 6575 50  0001 C CNN
	1    5000 6575
	0    1    1    0   
$EndComp
$Comp
L archive:power_+3.3V #PWR0163
U 1 1
P 5000 6225
F 0 "#PWR0163" H 5000 6075 50  0001 C CNN
F 1 "+3.3V" H 5015 6398 50  0000 C CNN
F 2 "" H 5000 6225 50  0001 C CNN
F 3 "" H 5000 6225 50  0001 C CNN
	1    5000 6225
	1    0    0    -1  
$EndComp
Wire Wire Line
	5000 6225 5000 6275
$Comp
L archive:Device_C_Small C22
U 1 1
P 4575 6800
F 0 "C22" H 4625 6900 50  0000 L CNN
F 1 "100n" H 4625 6700 50  0000 L CNN
F 2 "Capacitor_SMD:C_0603_1608Metric" H 4575 6800 50  0001 C CNN
F 3 "~" H 4575 6800 50  0001 C CNN
	1    4575 6800
	1    0    0    -1  
$EndComp
Text GLabel 4400 6575 0    50   Input ~ 0
RTC_BAT
Text GLabel 1950 1250 0    50   Input ~ 0
RTC_BAT
Wire Wire Line
	1950 1250 2050 1250
$Comp
L Device:Battery_Cell BT1
U 1 1
P 5000 7175
F 0 "BT1" H 5118 7271 50  0000 L CNN
F 1 "Battery_Cell" H 5118 7180 50  0000 L CNN
F 2 "SamacSys_Parts:3030" V 5000 7235 50  0001 C CNN
F 3 "~" V 5000 7235 50  0001 C CNN
	1    5000 7175
	1    0    0    -1  
$EndComp
Wire Wire Line
	5000 6975 5000 6875
$Comp
L archive:power_GND #PWR0180
U 1 1
P 5000 7350
F 0 "#PWR0180" H 5000 7100 50  0001 C CNN
F 1 "GND" H 5005 7177 50  0000 C CNN
F 2 "" H 5000 7350 50  0001 C CNN
F 3 "" H 5000 7350 50  0001 C CNN
	1    5000 7350
	1    0    0    -1  
$EndComp
$Comp
L archive:power_GND #PWR0181
U 1 1
P 4575 7000
F 0 "#PWR0181" H 4575 6750 50  0001 C CNN
F 1 "GND" H 4580 6827 50  0000 C CNN
F 2 "" H 4575 7000 50  0001 C CNN
F 3 "" H 4575 7000 50  0001 C CNN
	1    4575 7000
	1    0    0    -1  
$EndComp
Wire Wire Line
	4575 7000 4575 6900
Wire Wire Line
	5000 7350 5000 7275
Wire Wire Line
	4400 6575 4575 6575
Wire Wire Line
	4575 6700 4575 6575
Connection ~ 4575 6575
Wire Wire Line
	4575 6575 4800 6575
$Comp
L SamacSys_Parts:MCP1501T-10E_CHY IC6
U 1 1
P 1750 6825
F 0 "IC6" H 2700 6450 50  0000 C CNN
F 1 "MCP1501T-10E_CHY" H 2475 7200 50  0000 C CNN
F 2 "SamacSys_Parts:SOT95P280X145-6N" H 2800 6925 50  0001 L CNN
F 3 "http://ww1.microchip.com/downloads/en/DeviceDoc/20005474E.pdf" H 2800 6825 50  0001 L CNN
F 4 "Microchip Technology MCP1501T-10E/CHY, Precision Voltage Reference 1.02V, 0.1% 8-Pin, SOT-23" H 2800 6725 50  0001 L CNN "Description"
F 5 "1.45" H 2800 6625 50  0001 L CNN "Height"
F 6 "579-MCP1501T-10E/CHY" H 2800 6525 50  0001 L CNN "Mouser Part Number"
F 7 "https://www.mouser.co.uk/ProductDetail/Microchip-Technology/MCP1501T-10E-CHY?qs=8cKuZ6Ok2lZoN9gorciwPQ%3D%3D" H 2800 6425 50  0001 L CNN "Mouser Price/Stock"
F 8 "Microchip" H 2800 6325 50  0001 L CNN "Manufacturer_Name"
F 9 "MCP1501T-10E/CHY" H 2800 6225 50  0001 L CNN "Manufacturer_Part_Number"
	1    1750 6825
	1    0    0    -1  
$EndComp
$Comp
L archive:power_+3.3V #PWR0182
U 1 1
P 3025 6550
F 0 "#PWR0182" H 3025 6400 50  0001 C CNN
F 1 "+3.3V" H 3040 6723 50  0000 C CNN
F 2 "" H 3025 6550 50  0001 C CNN
F 3 "" H 3025 6550 50  0001 C CNN
	1    3025 6550
	1    0    0    -1  
$EndComp
Wire Wire Line
	3025 6550 3025 6625
Wire Wire Line
	3025 6625 2950 6625
Wire Wire Line
	2950 6725 3025 6725
Wire Wire Line
	3025 6725 3025 6625
Connection ~ 3025 6625
$Comp
L archive:Device_C_Small C37
U 1 1
P 1500 6625
F 0 "C37" H 1550 6725 50  0000 L CNN
F 1 "1n" H 1550 6525 50  0000 L CNN
F 2 "Capacitor_SMD:C_0603_1608Metric" H 1500 6625 50  0001 C CNN
F 3 "~" H 1500 6625 50  0001 C CNN
	1    1500 6625
	-1   0    0    -1  
$EndComp
$Comp
L archive:power_GND #PWR0184
U 1 1
P 1500 6775
F 0 "#PWR0184" H 1500 6525 50  0001 C CNN
F 1 "GND" H 1505 6602 50  0000 C CNN
F 2 "" H 1500 6775 50  0001 C CNN
F 3 "" H 1500 6775 50  0001 C CNN
	1    1500 6775
	1    0    0    -1  
$EndComp
Wire Wire Line
	1500 6775 1500 6725
$Comp
L archive:power_GND #PWR0185
U 1 1
P 2450 7425
F 0 "#PWR0185" H 2450 7175 50  0001 C CNN
F 1 "GND" H 2455 7252 50  0000 C CNN
F 2 "" H 2450 7425 50  0001 C CNN
F 3 "" H 2450 7425 50  0001 C CNN
	1    2450 7425
	1    0    0    -1  
$EndComp
Wire Wire Line
	2350 7325 2350 7375
Wire Wire Line
	2350 7375 2450 7375
Wire Wire Line
	2550 7375 2550 7325
Wire Wire Line
	2450 7325 2450 7375
Connection ~ 2450 7375
Wire Wire Line
	2450 7375 2550 7375
Wire Wire Line
	2450 7375 2450 7425
Text GLabel 1300 6375 0    50   Input ~ 0
VREF_1V
Text GLabel 2550 1125 2    50   Input ~ 0
VREF_1V
Wire Wire Line
	2350 1250 2550 1250
Wire Wire Line
	2450 1350 2450 1125
Wire Wire Line
	2450 1125 2550 1125
Wire Wire Line
	5825 2825 5825 3200
Wire Wire Line
	5875 2825 5825 2825
Text Notes 2025 6350 0    50   ~ 0
1V Voltage Reference
$Comp
L Jumper:SolderJumper_3_Open JP5
U 1 1
P 1825 6375
F 0 "JP5" V 1675 6200 50  0000 L CNN
F 1 "SolderJumper_3_Open" H 1950 6300 50  0000 L CNN
F 2 "Jumper:SolderJumper-3_P1.3mm_Open_RoundedPad1.0x1.5mm_NumberLabels" H 1825 6375 50  0001 C CNN
F 3 "~" H 1825 6375 50  0001 C CNN
	1    1825 6375
	0    1    1    0   
$EndComp
Wire Wire Line
	1675 6375 1500 6375
Wire Wire Line
	1825 6575 1825 6625
$Comp
L archive:power_+3.3V #PWR01
U 1 1
P 1825 6125
F 0 "#PWR01" H 1825 5975 50  0001 C CNN
F 1 "+3.3V" H 1840 6298 50  0000 C CNN
F 2 "" H 1825 6125 50  0001 C CNN
F 3 "" H 1825 6125 50  0001 C CNN
	1    1825 6125
	1    0    0    -1  
$EndComp
Wire Wire Line
	1825 6125 1825 6175
Wire Wire Line
	1825 6625 1950 6625
Wire Wire Line
	1500 6525 1500 6375
Connection ~ 1500 6375
Wire Wire Line
	1500 6375 1300 6375
Wire Notes Line
	3925 475  3925 7775
Text Notes 700  5725 0    98   Italic 20
Voltage Reference
Wire Notes Line
	475  5450 6975 5450
Wire Notes Line
	5725 5450 5725 7800
Text Notes 4075 5700 0    98   Italic 20
RTC Battery
Text Notes 5800 5675 0    98   Italic 20
Debug LED\n
Text Notes 4050 725  0    98   Italic 20
STM32 Basic Circuits
Text Notes 5175 2550 0    79   Italic 16
Crystals
Text Notes 4750 1050 0    79   Italic 16
Decoupling capacitors
Text Notes 4375 3875 0    79   Italic 16
Reset Button\n
Text Notes 5750 3875 0    79   Italic 16
Boot Jumper
$EndSCHEMATC
